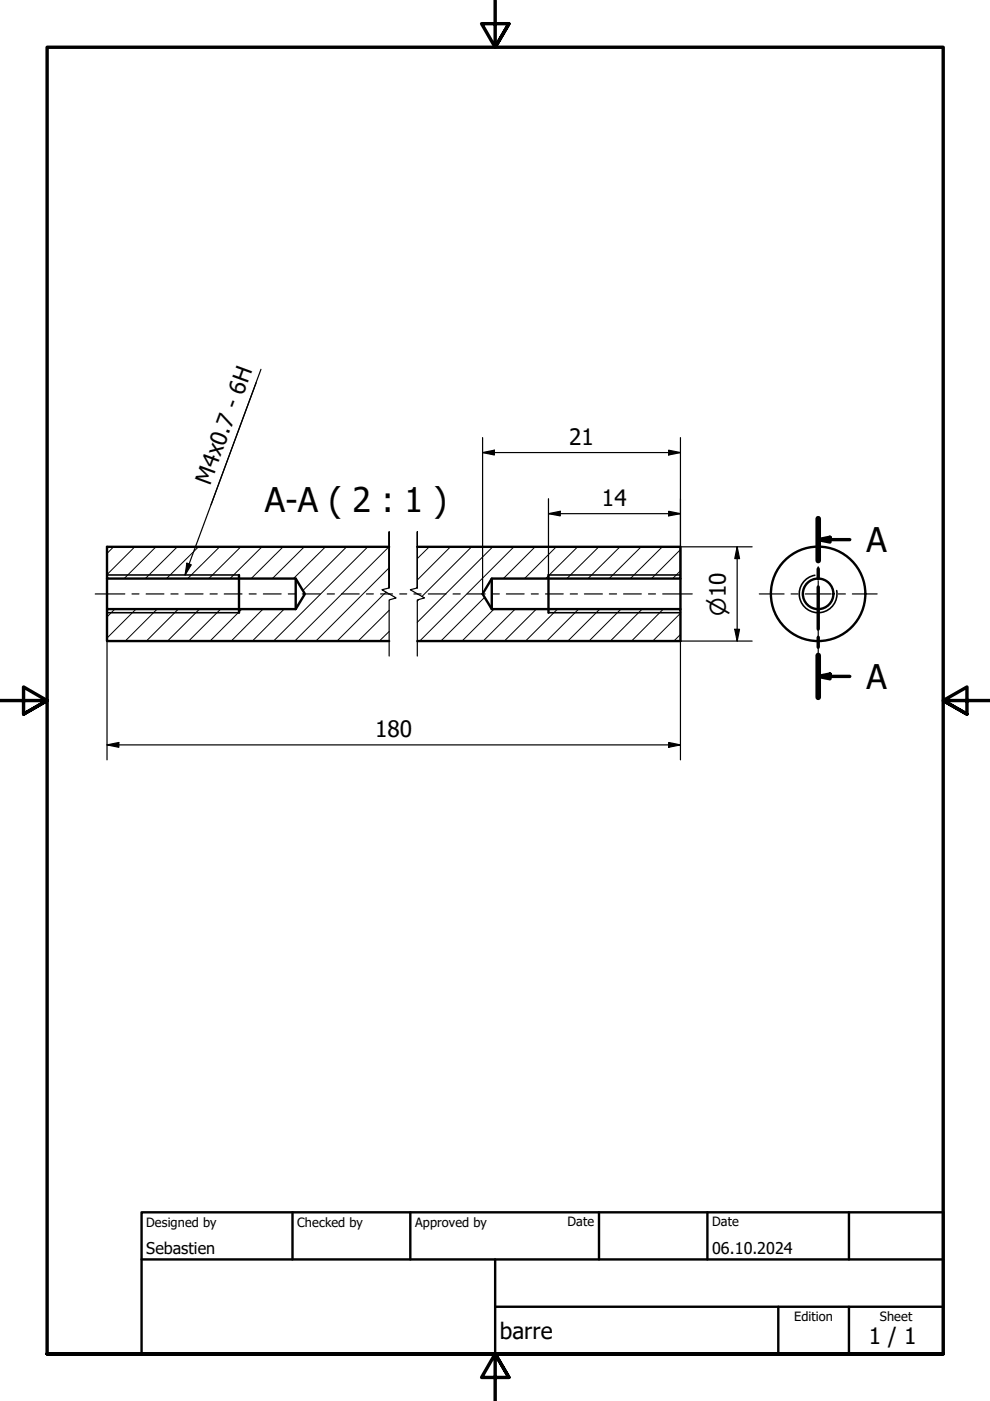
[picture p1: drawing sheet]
<svg xmlns="http://www.w3.org/2000/svg" width="210mm" height="297mm" viewBox="0 0 210 297" stroke-linecap="round" stroke-linejoin="round" font-family="sans-serif">
<!-- layer: Hachure (ISO) -->
<g fill="none" stroke="#000" stroke-width=".21">
<path d="M24.1 115.9l-1.4 1.4M28.6 115.9l-5.9 5.9M33.1 115.9l-6.8 6.8M37.6 115.9l-6.8 6.8M42.1 115.9l-6.8 6.8M46.6 115.9l-6.8 6.8M51.1 115.9l-6.8 6.8M55.5 115.9l-6.7 6.8M60 115.9l-6.7 6.8M64.5 115.9l-6.8 6.8M69 115.9l-6.8 6.8M73.5 115.9l-9.3 9.3"/>
<path d="M78 115.9l-20 20M82.5 115.9l-20 20M91 115.9l-2.5 2.5M95.5 115.9l-7 7.1M100 115.9l-10.5 10.6M104.5 115.9l-16 16M109 115.9l-20 20M113.5 115.9l-6.8 6.8M117.9 115.9l-6.7 6.8M122.5 115.9l-6.8 6.8M127 115.9l-6.8 6.8M131.4 115.9l-6.7 6.8"/>
<path d="M135.9 115.9l-6.7 6.8M140.4 115.9l-6.8 6.8M144.3 116.5l-6.2 6.2M24.3 129.1l-1.6 1.7M28.8 129.1l-6.1 6.2M33.3 129.1l-6.8 6.8M37.8 129.1l-6.8 6.8M42.3 129.1l-6.8 6.8M46.8 129.1l-6.8 6.8M51.3 129.1l-6.8 6.8M55.8 129.1l-6.8 6.8M60.2 129.1l-6.7 6.8"/>
<path d="M81.8 125.5l-10.3 10.4M82.5 133.9l-2.1 2M82.5 129.4l-6.6 6.5M82.5 120.4l-15.5 15.5M88.8 127.1l-.3 .4M102.7 126.6l-9.2 9.3M104.7 129.1l-6.7 6.8M109.2 129.1l-6.8 6.8M113.7 129.1l-6.8 6.8M118.2 129.1l-6.8 6.8M122.7 129.1l-6.8 6.8M127.2 129.1l-6.8 6.8"/>
<path d="M131.7 129.1l-6.8 6.8M136.1 129.1l-6.7 6.8M140.6 129.1l-6.7 6.8M144.3 134.5l-1.4 1.4M144.3 130l-5.9 5.9M144.3 121l-1.7 1.7"/>
</g>
<!-- layer: Visible (ISO) -->
<g fill="none" stroke="#000" stroke-width=".51">
<path d="M82.5 115.9h-59.8v6.8h40l1.9 3.2-1.9 3.2h-40v6.8h59.8M88.5 115.9h55.8v6.8h-40l-2 3.2 2 3.2h40v6.8h-55.8M22.7 122.7v6.4M50.7 121.9v8M62.7 122.7v6.4M104.3 122.7v6.4M116.3 121.9v8M144.3 122.7v6.4"/>
<circle cx="173.5" cy="125.9" r="10"/>
<circle cx="173.5" cy="125.9" r="3.2"/>
</g>
<!-- layer: Etroit visible (ISO) -->
<path d="M22.7 121.9h28M22.7 129.9h28M116.3 121.9h28M116.3 129.9h28M172.8 122a4 4 0 0 0-3.3 4.6 4 4 0 0 0 4.7 3.2 4 4 0 0 0 3.2-4.6" fill="none" stroke="#000" stroke-width=".34"/>
<!-- layer: Ligne interrompue (ISO) -->
<path d="M82.5 124.7v-11.9v11.9l-1.5 .3 3 1.8-1.5 .4v11.9M88.5 124.7v-11.9v11.9l-1.5 .3 3 1.8-1.5 .4v11.9" fill="none" stroke="#000" stroke-width=".25"/>
<!-- layer: Ligne de coupe (ISO) -->
<path d="M173.5 114.4l2.5-.5v1zM173.5 110v8.9M173.5 114.4h6.7M173.5 120.6v2.1M173.5 124.4v9M173.5 135.1v2.1M173.5 139v8.9M173.5 143.4l2.5-.5v1zM173.5 143.4h6.7" fill="none" stroke="#000" stroke-width=".72"/>
<path d="M173.5 110v8.9M173.5 139v8.9" fill="none" stroke="#000" stroke-width="1.2"/>
<path d="M173.5 114.4l2.5-.5v1zM173.5 143.4l2.5-.5v1z" fill="#000"/>
<!-- layer: Cadre (ISO) -->
<path d="M105 0v10l-2.9-5h5.8l-2.9 5 2.9-5M0 148.5h10l-5-2.8v5.7l5-2.9-5 2.9M210 148.5h-10l5-2.8v5.7l-5-2.9 5 2.9M10 287v-277h190v277h-190h190M107.9 292l-2.9-5 2.9 5h-5.8l2.9-5v10" fill="none" stroke="#000" stroke-width=".72"/>
<!-- layer: Titre (ISO) -->
<path d="M30 257h170v30h-170zM62 257v10M87 257v10M127 257v10M150 257v10M180 257v10M30 267h170M105 277.1h95M105 267v20M165 277.1v9.9M180 277.1v9.9" fill="none" stroke="#000" stroke-width=".51"/>
<g fill="none" stroke="#000" stroke-width=".25">
<path d="M20.2 125.9h6.3M28 125.9h1.5M31 125.9h3.8M36.2 125.9h1.6M39.2 125.9h3.9M44.5 125.9h1.6M47.5 125.9h3.8M52.8 125.9h1.5M55.8 125.9h3.8M61.1 125.9h1.5M64.1 125.9h3.8M69.4 125.9h1.5"/>
<path d="M72.4 125.9h3.8M77.7 125.9h1.5M80.7 125.9h2.5M84.8 125.9h1.4M87.8 125.9h1.5M90.8 125.9h3.8M96.1 125.9h1.5M99.1 125.9h3.8M104.4 125.9h1.5M107.4 125.9h3.7M112.6 125.9h1.5M115.7 125.9h3.7"/>
<path d="M120.9 125.9h1.5M123.9 125.9h3.8M129.2 125.9h1.5M132.2 125.9h3.8M137.5 125.9h1.5M140.5 125.9h6.3"/>
</g>
<!-- layer: Marque de centre (ISO) -->
<path d="M173.5 113.4v5.3M161 125.9h5.2M167.7 125.9h1.5M170.7 125.9h5.5M173.5 120.2v1.5M173.5 123.2v5.5M173.5 130.2v1.5M173.5 133.2v5.2M177.7 125.9h1.5M180.7 125.9h5.3" fill="none" stroke="#000" stroke-width=".25"/>
<!-- layer: Cote (ISO) -->
<g fill="none" stroke="#000" stroke-width=".25">
<path d="M102.3 96l2.5-.6v1.1zM102.3 96h42M102.3 92.8v33M141.8 95.4l2.5 .6-2.5 .5zM144.3 92.8v29.9M116.3 108.9l2.5-.5v1zM116.3 108.9h28M116.3 105.7v16.2M141.8 108.4l2.5 .5-2.5 .5zM144.3 115.9h15.2M156.3 115.9l.5 2.5h-1zM156.3 115.9v20"/>
<path d="M22.7 135.9v25.2M155.8 133.4h1l-.5 2.5zM159.5 135.9h-15.2v25.2M22.7 157.9l2.5-.5v1zM22.7 157.9h121.6M141.8 157.4l2.5 .5-2.5 .5z"/>
</g>
<path d="M102.3 96l2.5-.6v1.1zM141.8 95.4l2.5 .6-2.5 .5zM116.3 108.9l2.5-.5v1zM141.8 108.4l2.5 .5-2.5 .5zM156.3 115.9l.5 2.5h-1zM155.8 133.4h1l-.5 2.5zM22.7 157.9l2.5-.5v1zM141.8 157.4l2.5 .5-2.5 .5z" fill="#000"/>
<!-- layer: Symbole (ISO) -->
<path d="M55.3 78.3l-10.6 28.7M54.3 81.1l-15.1 40.8M39.6 119.4l1 .3-1.4 2.2z" fill="none" stroke="#000" stroke-width=".25"/>
<path d="M39.6 119.4l1 .3-1.4 2.2z" fill="#000"/>
<g font-size="7.2">
<text x="56.2" y="108.6">A-A ( 2 : 1 )</text>
<text x="183.7" y="117">A</text>
<text x="183.7" y="146">A</text>
</g>
<g font-size="4.8">
<text x="120.7" y="94.4">21</text>
<text x="44.5" y="102.9" transform="rotate(-70 44.5 102.9)">M4x0.7 - 6H</text>
<text x="127.6" y="107.4">14</text>
<text x="79.5" y="156.3">180</text>
<text x="106" y="283.8">barre</text>
<text x="184.2" y="285">1 / 1</text>
</g>
<text font-size="4.6" x="153.9" y="130.5" transform="rotate(-90 153.9 130.5)">⌀10</text>
<g font-size="3.4">
<text x="31" y="266">Sebastien</text>
<text x="151" y="266">06.10.2024</text>
</g>
<g font-size="2.7">
<text x="31" y="260.1">Designed by</text>
<text x="63" y="260.1">Checked by</text>
<text x="88" y="260.1">Approved by</text>
<text x="120.3" y="260">Date</text>
<text x="151" y="260">Date</text>
<text x="168.4" y="280.1">Edition</text>
<text x="186.6" y="280.1">Sheet</text>
</g>
</svg>
